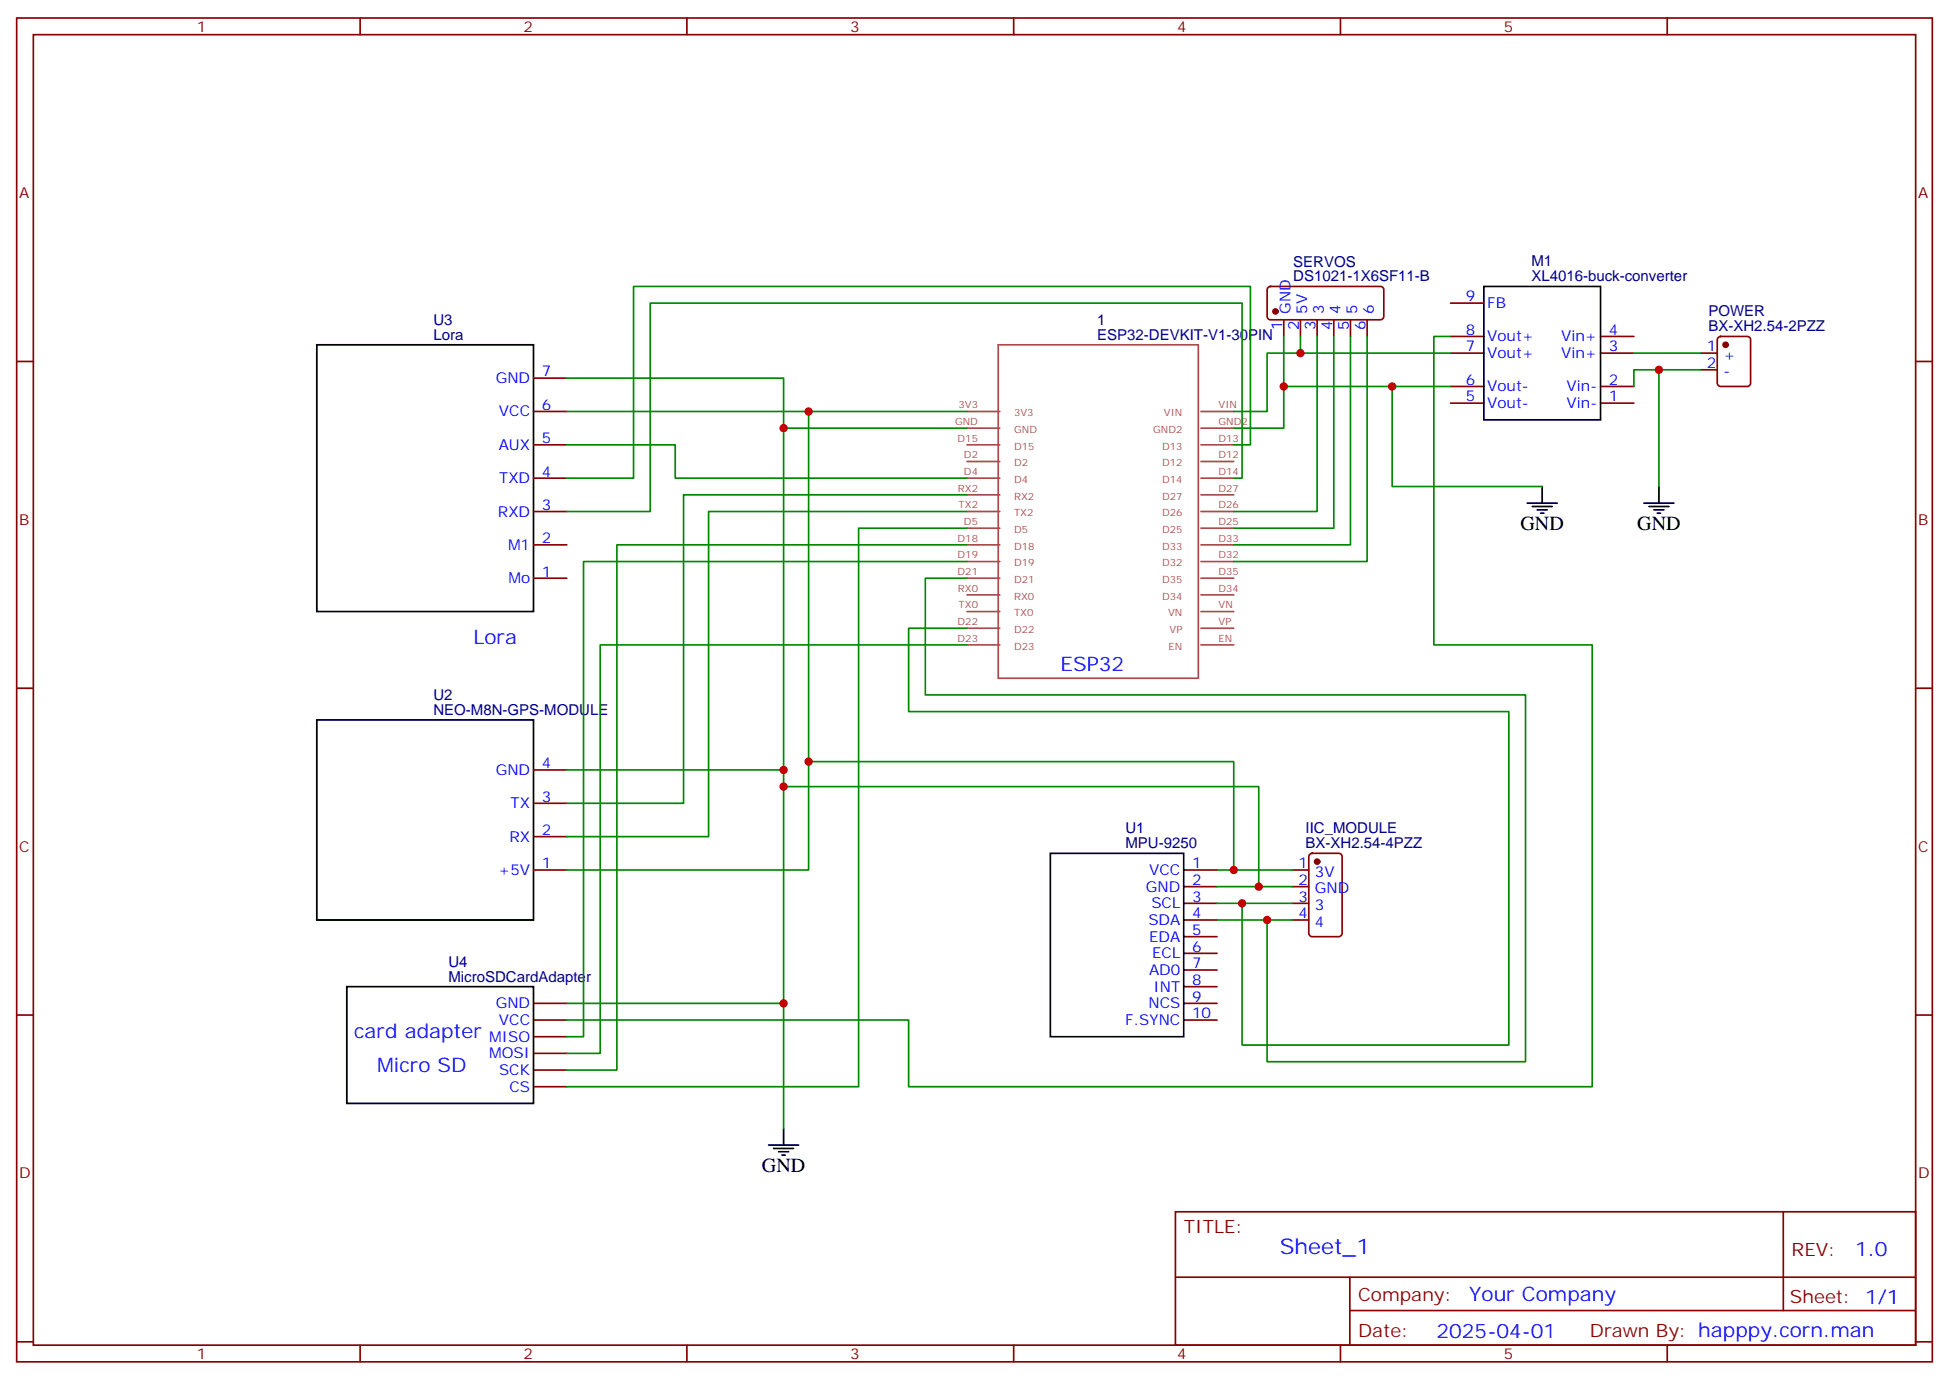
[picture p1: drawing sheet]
<svg xmlns="http://www.w3.org/2000/svg" width="412mm" height="292mm" viewBox="0 0 412 292" stroke-linecap="round" stroke-linejoin="round" font-family="sans-serif">
<g fill="none" stroke="#870000" stroke-width=".35">
<path d="M3.5 3.8h405.4v284.3h-405.4zM7.1 7.3h398.2v277.3h-398.2zM76.2 3.8v3.5M145.3 3.8v3.5M214.5 3.8v3.5M283.6 3.8v3.5M352.8 3.8v3.5M3.5 76.5h3.6M268.3 60.8l.5-.2h23.3a.71 .71 0 0 1 .7 .7v5.7a.76 .76 0 0 1-.7 .7h-23.3a.76 .76 0 0 1-.7-.7v-5.7zM271.6 67.7v3.5M275.2 67.7v3.5M278.7 67.7v3.5"/>
<path d="M282.2 67.7v3.5M285.8 67.7v3.5M289.3 67.7v3.5M306.9 74.7h7.1M306.9 71.2h7.1M306.9 64.1h7.1M338.7 74.7h7M338.7 71.2h7M359.8 74.7h3.6M359.8 78.2h3.6M363.6 71.4l.5-.2h5.6a.71 .71 0 0 1 .7 .7v9.2a.76 .76 0 0 1-.7 .7h-5.6a.76 .76 0 0 1-.7-.7v-9.2zM405.3 76.5h3.6"/>
<path d="M112.9 94.1h7M112.9 87.1h7M112.9 80h7M306.9 85.3h7.1M306.9 81.8h7.1M338.7 85.3h7M338.7 81.8h7M112.9 115.3h7M112.9 108.2h7M112.9 101.2h7M112.9 122.3h7M3.5 145.6h3.6"/>
<path d="M405.3 145.6h3.6M112.9 177h7M112.9 170h7M112.9 162.9h7M112.9 184.1h7M250.5 184.1h7M250.5 187.6h7M250.5 191.1h7M250.5 194.7h7M250.5 198.2h7M273.4 184.1h3.5M273.4 187.6h3.5"/>
<path d="M273.4 191.1h3.5M273.4 194.7h3.5M277.2 180.8l.4-.2h5.7a.71 .71 0 0 1 .7 .7v16.2a.76 .76 0 0 1-.7 .7h-5.7a.76 .76 0 0 1-.7-.7v-16.2zM3.5 214.8h3.6M112.9 212.3h7M112.9 215.8h7M112.9 219.4h7M250.5 201.7h7M250.5 205.2h7M250.5 208.8h7M250.5 212.3h7M250.5 215.8h7"/>
<path d="M405.3 214.8h3.6M112.9 229.9h7M112.9 226.4h7M112.9 222.9h7M248.7 256.4h156.6v28.2h-156.6zM377.3 256.4v20.9M248.7 270.2h156.5M285.6 277.3h119.6M285.6 270.2v14.2M3.5 283.9h3.6M76.2 284.6v3.5M145.3 284.6v3.5"/>
<path d="M214.5 284.6v3.5M283.6 284.6v3.5M352.8 284.6v3.5M405.3 283.9h3.6"/>
</g>
<g fill="none" stroke="#a64a4a" stroke-width=".35">
<path d="M211.2 73h42.4v70.5h-42.4zM204.6 87.1h7M204.6 90.6h7M204.6 94.1h7M204.6 97.6h7M254.1 87.1h7M254.1 90.6h7M254.1 94.1h7M254.1 97.6h7M204.6 101.2h7M204.6 104.7h7M204.6 108.2h7"/>
<path d="M204.6 111.8h7M204.6 115.3h7M204.6 118.8h7M254.1 101.2h7M254.1 104.7h7M254.1 108.2h7M254.1 111.8h7M254.1 115.3h7M254.1 118.8h7M204.6 122.3h7M204.6 125.9h7M204.6 129.4h7"/>
<path d="M204.6 132.9h7M204.6 136.5h7M254.1 122.3h7M254.1 125.9h7M254.1 129.4h7M254.1 132.9h7M254.1 136.5h7"/>
</g>
<g fill="none" stroke="#000" stroke-width=".35">
<path d="M67 73h45.9v56.4h-45.9zM314 60.6h24.7v28.2h-24.7zM323.1 106.5h6.4M324.2 107.2h4.2M325.3 107.9h2.1M326 108.6h.7M326.3 102.9v3.6M347.8 106.5h6.4M348.9 107.2h4.2M350 107.9h2.1M350.7 108.6h.7M351 102.9v3.6"/>
<path d="M67 152.3h45.9v42.4h-45.9zM222.2 180.6h28.3v38.8h-28.3zM73.4 208.8h39.5v24.7h-39.5zM165.8 238.8v3.5M162.6 242.3h6.4M163.7 243h4.2M164.7 243.7h2.2M165.5 244.4h.7"/>
</g>
<g fill="#870000" stroke="#870000" stroke-width=".35">
<circle cx="269.9" cy="65.9" r=".53"/>
<circle cx="278.7" cy="182.3" r=".53"/>
<circle cx="365.1" cy="73" r=".53"/>
</g>
<g fill="none" stroke="#008700" stroke-width=".35">
<path d="M271.6 71.2v10.6h35.3M275.2 71.2v3.5h31.7M275.2 74.7h-7.1v12.4h-7M278.7 71.2v37h-17.6M282.2 71.2v40.6h-21.1M285.8 71.2v44.1h-24.7M289.3 71.2v47.6h-28.2M306.9 71.2h-3.5v65.3h33.5v93.4h-144.6v-14.1h-72.4M345.7 74.7h14.1M351 78.2v24.7M359.8 78.2h-14.1v3.6M119.9 80h45.9v10.6"/>
<path d="M119.9 94.1h23v7.1h61.7M119.9 87.1h51.2M204.6 90.6h-38.8v121.7h-45.9M204.6 87.1h-33.5v74h90v23h-3.6M261.1 94.1h3.5v-33.5h-130.5v40.6h-14.2M271.6 81.8v8.8h-10.5M294.6 81.8v21.1h31.7M204.6 104.7h-60v65.3h-24.7M204.6 108.2h-54.7v68.8h-30M204.6 111.8h-22.9v118.1h-61.8M204.6 118.8h-81.1v100.6h-3.6M204.6 115.3h-74.1v111.1h-10.6"/>
<path d="M261.1 101.2h1.7v-37.1h-125.2v44.1h-17.7M204.6 132.9h-12.3v17.7h127v70.5h-56.5v-30h-5.3M204.6 122.3h-8.8v24.7h127v77.6h-54.7v-29.9h5.3M204.6 136.5h-77.6v86.4h-7.1M119.9 162.9h45.9M165.8 166.4h100.5v21.2h-8.8M171.1 161.1v23h-51.2M257.5 194.7h10.6M261.1 184.1h12.3M262.8 191.1h10.6M266.3 187.6h7.1M165.8 212.3v26.5"/>
</g>
<g fill="#c00">
<circle cx="275.2" cy="74.7" r=".88"/>
<circle cx="271.6" cy="81.8" r=".88"/>
<circle cx="165.8" cy="166.4" r=".88"/>
<circle cx="266.3" cy="187.6" r=".88"/>
<circle cx="261.1" cy="184.1" r=".88"/>
<circle cx="171.1" cy="161.1" r=".88"/>
<circle cx="165.8" cy="162.9" r=".88"/>
<circle cx="268.1" cy="194.7" r=".88"/>
<circle cx="262.8" cy="191.1" r=".88"/>
<circle cx="165.8" cy="90.6" r=".88"/>
<circle cx="171.1" cy="87.1" r=".88"/>
<circle cx="165.8" cy="212.3" r=".88"/>
<circle cx="294.6" cy="81.8" r=".88"/>
<circle cx="351" cy="78.2" r=".88"/>
</g>
<text font-size="4.6" fill="#00f" x="270.8" y="265.4">Sheet_1</text>
<g font-size="4.2">
<text x="321.7" y="112.1">GND</text>
<text x="346.4" y="112.1">GND</text>
<text x="161.2" y="247.9">GND</text>
</g>
<g font-size="4.2" fill="#00f">
<text x="100.2" y="136.2">Lora</text>
<text x="224.4" y="142">ESP32</text>
<text x="75" y="219.7">card adapter</text>
<text x="79.8" y="226.7">Micro SD</text>
<text x="392.5" y="265.7">1.0</text>
<text x="310.9" y="275.2">Your Company</text>
<text x="304" y="283">2025-04-01</text>
</g>
<g font-size="3.9" fill="#800">
<text x="250.5" y="261">TITLE:</text>
<text x="379.1" y="265.7">REV:</text>
<text x="287.4" y="275.2">Company:</text>
<text x="378.7" y="275.8">Sheet: 1/1</text>
<text x="287.4" y="282.9">Date:</text>
<text x="336.4" y="282.9">Drawn By: happpy.corn.man</text>
</g>
<g font-size="3.2" fill="#800">
<text x="41.6" y="6.8">1</text>
<text x="110.8" y="6.8">2</text>
<text x="179.9" y="6.8">3</text>
<text x="249.1" y="6.8">4</text>
<text x="318.2" y="6.8">5</text>
<text x="4.1" y="41.9">A</text>
<text x="405.9" y="41.9">A</text>
<text x="4.1" y="111.1">B</text>
<text x="405.9" y="111.1">B</text>
<text x="4.1" y="180.2">C</text>
<text x="405.9" y="180.2">C</text>
<text x="4.1" y="249.3">D</text>
<text x="405.9" y="249.3">D</text>
<text x="41.6" y="287.6">1</text>
<text x="110.8" y="287.6">2</text>
<text x="179.9" y="287.6">3</text>
<text x="249.1" y="287.6">4</text>
<text x="318.2" y="287.6">5</text>
</g>
<g font-size="3.2" fill="#000080">
<text x="273.6" y="59.5">DS1021-1X6SF11-B</text>
<text x="273.6" y="56.4">SERVOS</text>
<text x="324" y="59.5">XL4016-buck-converter</text>
<text x="324" y="56.4">M1</text>
<text x="91.7" y="71.9">Lora</text>
<text x="91.7" y="68.7">U3</text>
<text x="232.2" y="71.9">ESP32-DEVKIT-V1-30PIN</text>
<text x="232.2" y="68.7">1</text>
<text x="361.5" y="70.1">BX-XH2.54-2PZZ</text>
<text x="361.5" y="67">POWER</text>
<text x="91.7" y="148.1">U2</text>
<text x="91.7" y="151.3">NEO-M8N-GPS-MODULE</text>
<text x="238.1" y="179.5">MPU-9250</text>
<text x="238.1" y="176.3">U1</text>
<text x="276.2" y="179.5">BX-XH2.54-4PZZ</text>
<text x="276.2" y="176.3">IIC_MODULE</text>
<text x="94.9" y="207.7">MicroSDCardAdapter</text>
<text x="94.9" y="204.5">U4</text>
</g>
<g font-size="3.2" fill="#00f">
<text x="310.2" y="63.8">9</text>
<text x="314.7" y="65.2">FB</text>
<text x="271.3" y="69.9" transform="rotate(-90 271.3 69.9)">1</text>
<text x="273" y="66.4" transform="rotate(-90 273 66.4)">GND</text>
<text x="274.8" y="69.9" transform="rotate(-90 274.8 69.9)">2</text>
<text x="276.6" y="66.4" transform="rotate(-90 276.6 66.4)">5V</text>
<text x="278.3" y="69.9" transform="rotate(-90 278.3 69.9)">3</text>
<text x="280.1" y="66.4" transform="rotate(-90 280.1 66.4)">3</text>
<text x="281.9" y="69.9" transform="rotate(-90 281.9 69.9)">4</text>
<text x="283.6" y="66.4" transform="rotate(-90 283.6 66.4)">4</text>
<text x="285.4" y="69.9" transform="rotate(-90 285.4 69.9)">5</text>
<text x="287.2" y="66.4" transform="rotate(-90 287.2 66.4)">5</text>
<text x="288.9" y="69.9" transform="rotate(-90 288.9 69.9)">6</text>
<text x="290.7" y="66.4" transform="rotate(-90 290.7 66.4)">6</text>
<text x="310.2" y="70.8">8</text>
<text x="340.4" y="70.8">4</text>
<text x="310.2" y="74.4">7</text>
<text x="314.7" y="75.8">Vout+</text>
<text x="314.7" y="72.2">Vout+</text>
<text x="330.3" y="75.8">Vin+</text>
<text x="330.3" y="72.2">Vin+</text>
<text x="340.4" y="74.4">3</text>
<text x="361.2" y="74.4">1</text>
<text x="361.2" y="77.9">2</text>
<text x="364.7" y="76.1">+</text>
<text x="104.9" y="81.1">GND</text>
<text x="114.7" y="79.7">7</text>
<text x="310.2" y="81.4">6</text>
<text x="314.7" y="82.8">Vout-</text>
<text x="331.5" y="82.8">Vin-</text>
<text x="340.4" y="81.4">2</text>
<text x="364.7" y="79.7">-</text>
<text x="105.6" y="88.1">VCC</text>
<text x="114.7" y="86.7">6</text>
<text x="310.2" y="84.9">5</text>
<text x="314.7" y="86.4">Vout-</text>
<text x="331.5" y="86.4">Vin-</text>
<text x="340.4" y="84.9">1</text>
<text x="105.5" y="95.2">AUX</text>
<text x="114.7" y="93.8">5</text>
<text x="114.7" y="100.8">4</text>
<text x="105.6" y="102.2">TXD</text>
<text x="114.7" y="107.9">3</text>
<text x="105.4" y="109.3">RXD</text>
<text x="107.5" y="116.3">M1</text>
<text x="114.7" y="114.9">2</text>
<text x="107.6" y="123.4">Mo</text>
<text x="114.7" y="122">1</text>
<text x="104.9" y="164">GND</text>
<text x="114.7" y="162.6">4</text>
<text x="108.1" y="171">TX</text>
<text x="114.7" y="169.6">3</text>
<text x="107.8" y="178.1">RX</text>
<text x="114.7" y="176.7">2</text>
<text x="105.4" y="185.1">+5V</text>
<text x="114.7" y="183.7">1</text>
<text x="243.2" y="185.1">VCC</text>
<text x="252.2" y="183.7">1</text>
<text x="274.7" y="183.7">1</text>
<text x="278.2" y="185.5">3V</text>
<text x="242.5" y="188.7">GND</text>
<text x="252.2" y="187.3">2</text>
<text x="252.2" y="190.8">3</text>
<text x="274.7" y="187.3">2</text>
<text x="274.7" y="190.8">3</text>
<text x="278.2" y="189">GND</text>
<text x="243" y="195.7">SDA</text>
<text x="243.6" y="192.2">SCL</text>
<text x="252.2" y="194.3">4</text>
<text x="252.2" y="197.8">5</text>
<text x="274.7" y="194.3">4</text>
<text x="278.2" y="192.5">3</text>
<text x="278.2" y="196.1">4</text>
<text x="243.1" y="199.2">EDA</text>
<text x="243.8" y="202.8">ECL</text>
<text x="252.2" y="201.4">6</text>
<text x="243.1" y="206.3">AD0</text>
<text x="244.1" y="209.8">INT</text>
<text x="252.2" y="204.9">7</text>
<text x="252.2" y="208.4">8</text>
<text x="104.9" y="213.4">GND</text>
<text x="243" y="213.4">NCS</text>
<text x="252.2" y="211.9">9</text>
<text x="252.2" y="215.5">10</text>
<text x="103.5" y="220.4">MISO</text>
<text x="105.6" y="216.9">VCC</text>
<text x="238.1" y="216.9">F.SYNC</text>
<text x="103.5" y="223.9">MOSI</text>
<text x="105.6" y="227.5">SCK</text>
<text x="107.8" y="231">CS</text>
</g>
<g font-size="2.1" fill="#a54b4b">
<text x="202.1" y="89.9">GND</text>
<text x="202.8" y="86.4">3V3</text>
<text x="214.6" y="88.1">3V3</text>
<text x="246.3" y="88.1">VIN</text>
<text x="257.8" y="86.4">VIN</text>
<text x="257.8" y="89.9">GND2</text>
<text x="202.6" y="93.4">D15</text>
<text x="214.6" y="91.6">GND</text>
<text x="214.6" y="95.2">D15</text>
<text x="244" y="91.6">GND2</text>
<text x="245.9" y="95.2">D13</text>
<text x="257.8" y="93.4">D13</text>
<text x="204" y="97">D2</text>
<text x="204" y="100.5">D4</text>
<text x="214.6" y="98.7">D2</text>
<text x="245.9" y="98.7">D12</text>
<text x="257.8" y="97">D12</text>
<text x="257.8" y="100.5">D14</text>
<text x="202.7" y="104">RX2</text>
<text x="202.8" y="107.5">TX2</text>
<text x="214.6" y="102.2">D4</text>
<text x="214.6" y="105.7">RX2</text>
<text x="245.9" y="102.2">D14</text>
<text x="245.9" y="105.7">D27</text>
<text x="257.8" y="104">D27</text>
<text x="257.8" y="107.5">D26</text>
<text x="204" y="111.1">D5</text>
<text x="214.6" y="109.3">TX2</text>
<text x="214.6" y="112.8">D5</text>
<text x="245.9" y="109.3">D26</text>
<text x="245.9" y="112.8">D25</text>
<text x="257.8" y="111.1">D25</text>
<text x="202.6" y="114.6">D18</text>
<text x="202.6" y="118.1">D19</text>
<text x="214.6" y="116.3">D18</text>
<text x="214.6" y="119.9">D19</text>
<text x="245.9" y="116.3">D33</text>
<text x="245.9" y="119.9">D32</text>
<text x="257.8" y="114.6">D33</text>
<text x="257.8" y="118.1">D32</text>
<text x="202.6" y="121.6">D21</text>
<text x="202.7" y="125.2">RX0</text>
<text x="214.6" y="123.4">D21</text>
<text x="245.9" y="123.4">D35</text>
<text x="257.8" y="121.6">D35</text>
<text x="257.8" y="125.2">D34</text>
<text x="202.8" y="128.7">TX0</text>
<text x="214.6" y="126.9">RX0</text>
<text x="214.6" y="130.4">TX0</text>
<text x="245.9" y="126.9">D34</text>
<text x="247.2" y="130.4">VN</text>
<text x="257.8" y="128.7">VN</text>
<text x="202.6" y="132.2">D22</text>
<text x="202.6" y="135.8">D23</text>
<text x="214.6" y="134">D22</text>
<text x="214.6" y="137.5">D23</text>
<text x="247.3" y="137.5">EN</text>
<text x="247.5" y="134">VP</text>
<text x="257.8" y="132.2">VP</text>
<text x="257.8" y="135.8">EN</text>
</g>
</svg>
